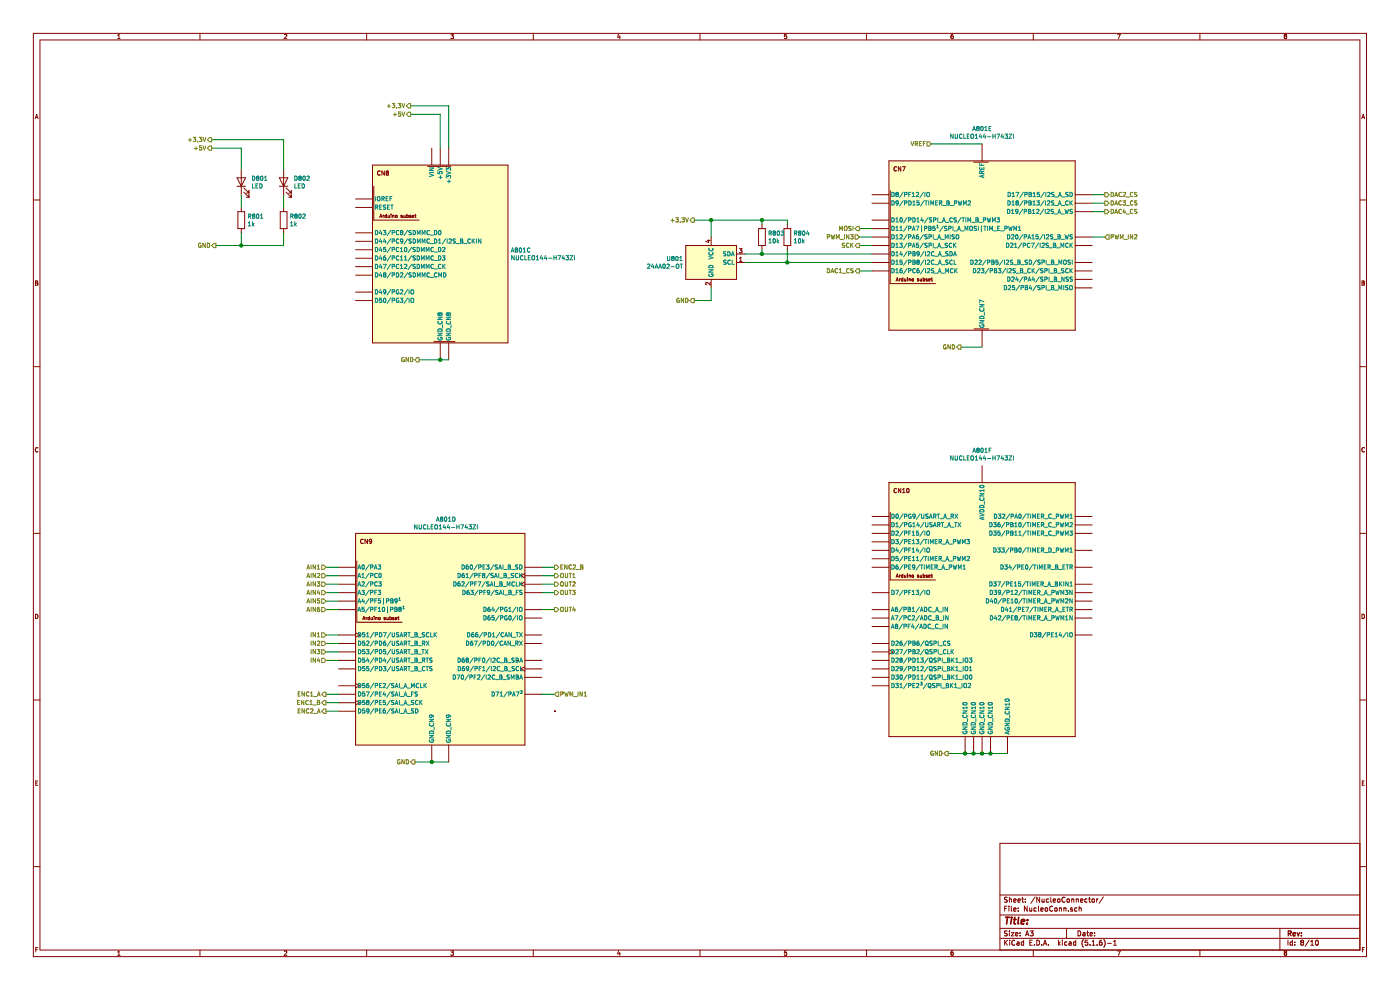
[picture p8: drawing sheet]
EESchema Schematic File Version 4
EELAYER 30 0
EELAYER END
$Descr A3 16535 11693
encoding utf-8
Sheet 8 10
Title ""
Date ""
Rev ""
Comp ""
Comment1 ""
Comment2 ""
Comment3 ""
Comment4 ""
$EndDescr
Text HLabel 3850 6800 0    50   Input ~ 0
AIN2
Wire Wire Line
	4000 6800 3850 6800
Text HLabel 3850 6700 0    50   Input ~ 0
AIN1
Wire Wire Line
	4000 6700 3850 6700
Text HLabel 10150 2900 0    50   Output ~ 0
SCK
Wire Wire Line
	10300 2900 10150 2900
Text HLabel 3850 6900 0    50   Input ~ 0
AIN3
Wire Wire Line
	4000 6900 3850 6900
Text HLabel 3850 7000 0    50   Input ~ 0
AIN4
Wire Wire Line
	4000 7000 3850 7000
Text HLabel 6550 8200 2    50   Input ~ 0
PWM_IN1
Wire Wire Line
	6400 8200 6550 8200
Text HLabel 10150 3200 0    50   Output ~ 0
DAC1_CS
Wire Wire Line
	10300 3200 10150 3200
Text HLabel 13050 2300 2    50   Output ~ 0
DAC2_CS
Wire Wire Line
	12900 2300 13050 2300
Text HLabel 13050 2400 2    50   Output ~ 0
DAC3_CS
Wire Wire Line
	12900 2400 13050 2400
Text HLabel 13050 2500 2    50   Output ~ 0
DAC4_CS
Wire Wire Line
	12900 2500 13050 2500
Text HLabel 3850 7600 0    50   Input ~ 0
IN2
Wire Wire Line
	4000 7600 3850 7600
Text HLabel 3850 7700 0    50   Input ~ 0
IN3
Wire Wire Line
	4000 7700 3850 7700
Text HLabel 3850 7800 0    50   Input ~ 0
IN4
Wire Wire Line
	4000 7800 3850 7800
Text HLabel 10150 2800 0    50   Input ~ 0
PWM_IN3
Wire Wire Line
	10300 2800 10150 2800
Text HLabel 13050 2800 2    50   Input ~ 0
PWM_IN2
Wire Wire Line
	12900 2800 13050 2800
Text HLabel 3850 8200 0    50   Output ~ 0
ENC1_A
Wire Wire Line
	6400 7200 6550 7200
Text HLabel 3850 8300 0    50   Output ~ 0
ENC1_B
Text HLabel 6550 6800 2    50   Output ~ 0
OUT1
Wire Wire Line
	6400 6700 6550 6700
Text HLabel 6550 7000 2    50   Output ~ 0
OUT3
Wire Wire Line
	6400 6900 6550 6900
Text HLabel 6550 6900 2    50   Output ~ 0
OUT2
Wire Wire Line
	6400 6800 6550 6800
Text HLabel 6550 7200 2    50   Output ~ 0
OUT4
Wire Wire Line
	6400 7000 6550 7000
Text HLabel 4850 1250 0    50   Output ~ 0
+3,3V
Text HLabel 4850 1350 0    50   Output ~ 0
+5V
Wire Wire Line
	4850 1350 5200 1350
Wire Wire Line
	5200 1350 5200 1750
Wire Wire Line
	4850 1250 5300 1250
Wire Wire Line
	5300 1250 5300 1750
Text HLabel 11000 1700 0    50   Input ~ 0
VREF
$Comp
L MCU_Module1:NUCLEO144-H743ZI A801
U 3 1
P 5200 2750
F 0 "A801" H 6030 2546 50  0000 L CNN
F 1 "NUCLEO144-H743ZI" H 6030 2455 50  0000 L CNN
F 2 "Moduless:ST_Morpho_and_Zio_Connectors_144_STLink" H 5200 5550 50  0001 L BNN
F 3 "https://www.st.com/content/ccc/resource/technical/document/user_manual/group0/26/49/90/2e/33/0d/4a/da/DM00244518/files/DM00244518.pdf/jcr:content/translations/en.DM00244518.pdf" H 5550 5750 50  0001 L BNN
	3    5200 2750
	1    0    0    -1  
$EndComp
$Comp
L MCU_Module1:NUCLEO144-H743ZI A801
U 5 1
P 11600 2900
F 0 "A801" H 11600 4281 50  0000 C CNN
F 1 "NUCLEO144-H743ZI" H 11600 4190 50  0000 C CNN
F 2 "Moduless:ST_Morpho_and_Zio_Connectors_144_STLink" H 11600 5700 50  0001 L BNN
F 3 "https://www.st.com/content/ccc/resource/technical/document/user_manual/group0/26/49/90/2e/33/0d/4a/da/DM00244518/files/DM00244518.pdf/jcr:content/translations/en.DM00244518.pdf" H 11950 5900 50  0001 L BNN
	5    11600 2900
	1    0    0    -1  
$EndComp
$Comp
L MCU_Module1:NUCLEO144-H743ZI A801
U 6 1
P 11600 7200
F 0 "A801" H 11600 9081 50  0000 C CNN
F 1 "NUCLEO144-H743ZI" H 11600 8990 50  0000 C CNN
F 2 "Moduless:ST_Morpho_and_Zio_Connectors_144_STLink" H 11600 10000 50  0001 L BNN
F 3 "https://www.st.com/content/ccc/resource/technical/document/user_manual/group0/26/49/90/2e/33/0d/4a/da/DM00244518/files/DM00244518.pdf/jcr:content/translations/en.DM00244518.pdf" H 11950 10200 50  0001 L BNN
	6    11600 7200
	1    0    0    -1  
$EndComp
Wire Wire Line
	11400 8900 11500 8900
Connection ~ 11500 8900
Wire Wire Line
	11500 8900 11600 8900
Connection ~ 11600 8900
Wire Wire Line
	11600 8900 11700 8900
Connection ~ 11700 8900
Wire Wire Line
	11700 8900 11900 8900
Text HLabel 11200 8900 0    50   Output ~ 0
GND
Wire Wire Line
	11200 8900 11400 8900
Connection ~ 11400 8900
Text HLabel 11350 4100 0    50   Output ~ 0
GND
Wire Wire Line
	11350 4100 11600 4100
Text HLabel 4900 9000 0    50   Output ~ 0
GND
Text HLabel 4950 4250 0    50   Output ~ 0
GND
Wire Wire Line
	4950 4250 5200 4250
Connection ~ 5200 4250
Wire Wire Line
	5200 4250 5300 4250
Wire Wire Line
	10150 2700 10300 2700
Text HLabel 10150 2700 0    50   Output ~ 0
MOSI
Wire Wire Line
	11000 1700 11600 1700
Text HLabel 3850 7100 0    50   Input ~ 0
AIN5
Wire Wire Line
	4000 7100 3850 7100
Text HLabel 3850 7200 0    50   Input ~ 0
AIN6
Wire Wire Line
	4000 7200 3850 7200
Wire Wire Line
	4000 7500 3850 7500
Text HLabel 3850 7500 0    50   Input ~ 0
IN1
Text HLabel 6550 6700 2    50   Output ~ 0
ENC2_B
Text HLabel 3850 8400 0    50   Output ~ 0
ENC2_A
Wire Wire Line
	3850 8200 4000 8200
Wire Wire Line
	4000 8300 3850 8300
Wire Wire Line
	3850 8400 4000 8400
Wire Wire Line
	5300 9000 5100 9000
Wire Wire Line
	4900 9000 5100 9000
Connection ~ 5100 9000
$Comp
L MCU_Module1:NUCLEO144-H743ZI A801
U 4 1
P 5200 7600
F 0 "A801" H 5268 9067 50  0000 C CNN
F 1 "NUCLEO144-H743ZI" H 5268 8976 50  0000 C CNN
F 2 "Moduless:ST_Morpho_and_Zio_Connectors_144_STLink" H 5200 10400 50  0001 L BNN
F 3 "https://www.st.com/content/ccc/resource/technical/document/user_manual/group0/26/49/90/2e/33/0d/4a/da/DM00244518/files/DM00244518.pdf/jcr:content/translations/en.DM00244518.pdf" H 5550 10600 50  0001 L BNN
	4    5200 7600
	1    0    0    -1  
$EndComp
$Comp
L Device:LED D801
U 1 1
P 2850 2150
F 0 "D801" V 2889 2032 50  0000 R CNN
F 1 "LED" V 2798 2032 50  0000 R CNN
F 2 "Diode_SMD:D_0805_2012Metric" H 2850 2150 50  0001 C CNN
F 3 "~" H 2850 2150 50  0001 C CNN
	1    2850 2150
	0    -1   -1   0   
$EndComp
$Comp
L Device:LED D802
U 1 1
P 3350 2150
F 0 "D802" V 3389 2032 50  0000 R CNN
F 1 "LED" V 3298 2032 50  0000 R CNN
F 2 "Diode_SMD:D_0805_2012Metric" H 3350 2150 50  0001 C CNN
F 3 "~" H 3350 2150 50  0001 C CNN
	1    3350 2150
	0    -1   -1   0   
$EndComp
Text HLabel 2500 1650 0    50   Output ~ 0
+3,3V
Text HLabel 2500 1750 0    50   Output ~ 0
+5V
Wire Wire Line
	2500 1750 2850 1750
Wire Wire Line
	3350 1650 3350 2000
Wire Wire Line
	2500 1650 3350 1650
Wire Wire Line
	2850 1750 2850 2000
$Comp
L Device:R R801
U 1 1
P 2850 2600
F 0 "R801" H 2920 2646 50  0000 L CNN
F 1 "1k" H 2920 2555 50  0000 L CNN
F 2 "Resistor_SMD:R_0805_2012Metric" V 2780 2600 50  0001 C CNN
F 3 "~" H 2850 2600 50  0001 C CNN
	1    2850 2600
	1    0    0    -1  
$EndComp
$Comp
L Device:R R802
U 1 1
P 3350 2600
F 0 "R802" H 3420 2646 50  0000 L CNN
F 1 "1k" H 3420 2555 50  0000 L CNN
F 2 "Resistor_SMD:R_0805_2012Metric" V 3280 2600 50  0001 C CNN
F 3 "~" H 3350 2600 50  0001 C CNN
	1    3350 2600
	1    0    0    -1  
$EndComp
Wire Wire Line
	2850 2300 2850 2450
Wire Wire Line
	3350 2300 3350 2450
Text HLabel 2550 2900 0    50   Output ~ 0
GND
Wire Wire Line
	2550 2900 2850 2900
Wire Wire Line
	2850 2900 2850 2750
Wire Wire Line
	2850 2900 3350 2900
Wire Wire Line
	3350 2900 3350 2750
Connection ~ 2850 2900
$Comp
L Memory_EEPROM:24AA02-OT U801
U 1 1
P 8400 3100
F 0 "U801" H 8071 3146 50  0000 R CNN
F 1 "24AA02-OT" H 8071 3055 50  0000 R CNN
F 2 "Package_TO_SOT_SMD:SOT-23-5" H 8400 3100 50  0001 C CNN
F 3 "http://ww1.microchip.com/downloads/en/DeviceDoc/21709J.pdf" H 8400 3100 50  0001 C CNN
	1    8400 3100
	1    0    0    -1  
$EndComp
Text HLabel 8200 2600 0    50   Output ~ 0
+3,3V
Wire Wire Line
	8200 2600 8400 2600
Wire Wire Line
	8400 2600 8400 2800
$Comp
L Device:R R803
U 1 1
P 9000 2800
F 0 "R803" H 9070 2846 50  0000 L CNN
F 1 "10k" H 9070 2755 50  0000 L CNN
F 2 "Resistor_SMD:R_0805_2012Metric" V 8930 2800 50  0001 C CNN
F 3 "~" H 9000 2800 50  0001 C CNN
	1    9000 2800
	1    0    0    -1  
$EndComp
$Comp
L Device:R R804
U 1 1
P 9300 2800
F 0 "R804" H 9370 2846 50  0000 L CNN
F 1 "10k" H 9370 2755 50  0000 L CNN
F 2 "Resistor_SMD:R_0805_2012Metric" V 9230 2800 50  0001 C CNN
F 3 "~" H 9300 2800 50  0001 C CNN
	1    9300 2800
	1    0    0    -1  
$EndComp
Wire Wire Line
	8400 2600 9000 2600
Wire Wire Line
	9000 2600 9000 2650
Connection ~ 8400 2600
Wire Wire Line
	9000 2600 9300 2600
Wire Wire Line
	9300 2600 9300 2650
Connection ~ 9000 2600
Wire Wire Line
	8800 3000 9000 3000
Wire Wire Line
	9000 3000 9000 2950
Wire Wire Line
	8800 3100 9300 3100
Wire Wire Line
	9300 3100 9300 2950
Text HLabel 8200 3550 0    50   Output ~ 0
GND
Wire Wire Line
	8200 3550 8400 3550
Wire Wire Line
	8400 3550 8400 3400
Wire Wire Line
	9300 3100 10300 3100
Connection ~ 9300 3100
Wire Wire Line
	10300 3000 9000 3000
Connection ~ 9000 3000
$EndSCHEMATC
